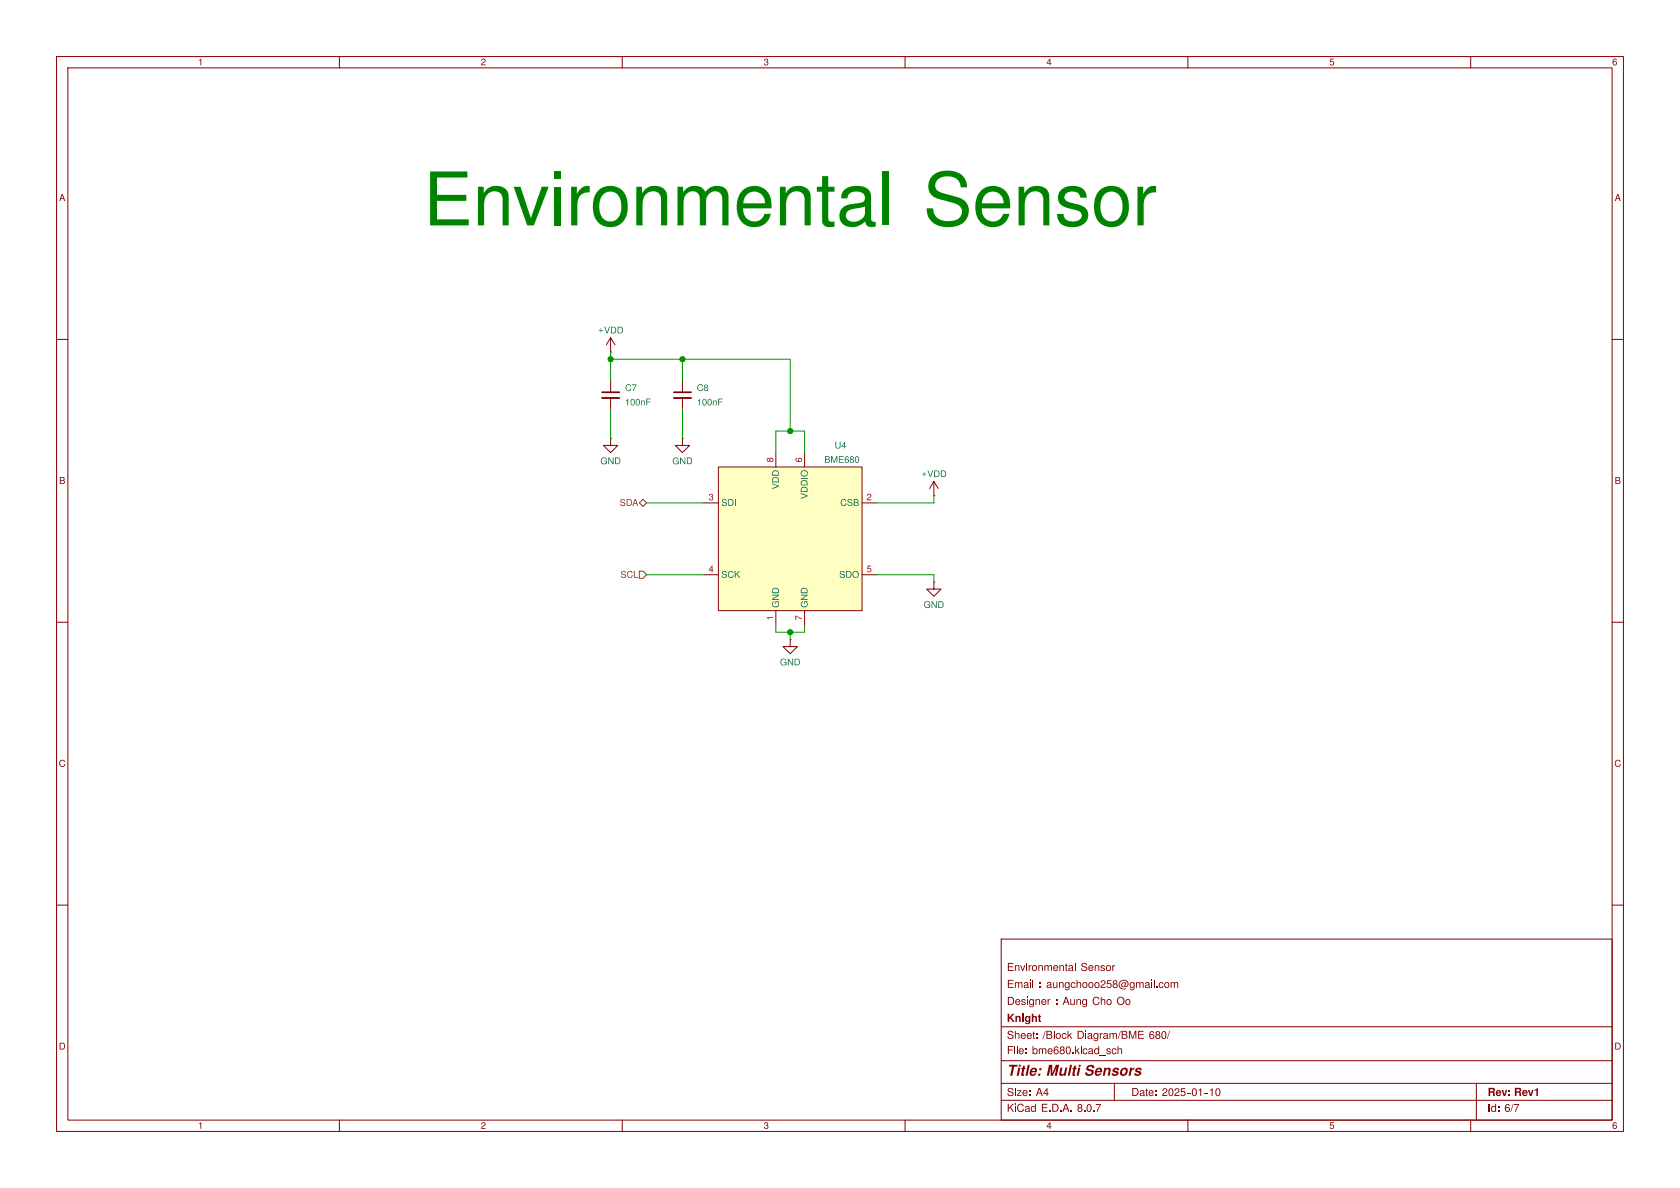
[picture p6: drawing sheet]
(kicad_sch
 (version 20231120)
 (generator "eeschema")
 (generator_version "8.0")
 (paper "A4")
 (title_block
  (title "Multi Sensors")
  (date "2025-01-10")
  (rev "Rev1")
  (company "Knight")
  (comment 1 "Designer : Aung Cho Oo")
  (comment 2 "Email : aungchooo258@gmail.com")
  (comment 3 "Environmental Sensor"))
 (lib_symbols
  (symbol "13dof_imu:BME680" (exclude_from_sim no) (in_bom yes) (on_board yes)
   (property "Reference" "U" (at 0 0 0) (effects (font (size 1.27 1.27))))
   (property "Value" "BME680" (at 0 0 0) (effects (font (size 1.27 1.27))))
   (property "Footprint" "Project:BME680" (at 0 0 0) (effects (font (size 1.27 1.27)) (hide yes)))
   (property "Datasheet" "" (at 0 0 0) (effects (font (size 1.27 1.27)) (hide yes)))
   (property "Description" "" (at 0 0 0) (effects (font (size 1.27 1.27)) (hide yes)))
   (symbol "BME680_0_0"
    (pin power_in line (at -2.54 -15.24 90) (length 2.54) (name "GND" (effects (font (size 1.27 1.27)))) (number "1" (effects (font (size 1.27 1.27)))))
    (pin input line (at 15.24 6.35 180) (length 2.54) (name "CSB" (effects (font (size 1.27 1.27)))) (number "2" (effects (font (size 1.27 1.27)))))
    (pin bidirectional line (at -15.24 6.35 0) (length 2.54) (name "SDI" (effects (font (size 1.27 1.27)))) (number "3" (effects (font (size 1.27 1.27)))))
    (pin input line (at -15.24 -6.35 0) (length 2.54) (name "SCK" (effects (font (size 1.27 1.27)))) (number "4" (effects (font (size 1.27 1.27)))))
    (pin power_in line (at 2.54 15.24 270) (length 2.54) (name "VDDIO" (effects (font (size 1.27 1.27)))) (number "6" (effects (font (size 1.27 1.27)))))
    (pin power_in line (at 2.54 -15.24 90) (length 2.54) (name "GND" (effects (font (size 1.27 1.27)))) (number "7" (effects (font (size 1.27 1.27)))))
    (pin power_in line (at -2.54 15.24 270) (length 2.54) (name "VDD" (effects (font (size 1.27 1.27)))) (number "8" (effects (font (size 1.27 1.27))))))
   (symbol "BME680_1_0"
    (pin passive line (at 15.24 -6.35 180) (length 2.54) (name "SDO" (effects (font (size 1.27 1.27)))) (number "5" (effects (font (size 1.27 1.27))))))
   (symbol "BME680_1_1"
    (rectangle (start -12.7 12.7) (end 12.7 -12.7) (stroke (width 0) (type default)) (fill (type background)))))
  (symbol "Common:+VDD"
   (power)
   (pin_numbers hide)
   (pin_names
    (offset 0) hide) (exclude_from_sim no) (in_bom yes) (on_board yes)
   (property "Reference" "#PWR" (at 0 -3.81 0) (effects (font (size 1.27 1.27)) (hide yes)))
   (property "Value" "+VDD" (at 0 3.556 0) (effects (font (size 1.27 1.27))))
   (property "Footprint" "" (at 0 0 0) (effects (font (size 1.27 1.27)) (hide yes)))
   (property "Datasheet" "" (at 0 0 0) (effects (font (size 1.27 1.27)) (hide yes)))
   (property "Description" "Power symbol creates a global label with name \"VDD\"" (at 0 0 0) (effects (font (size 1.27 1.27)) (hide yes)))
   (symbol "+VDD_0_1"
    (polyline (pts (xy -0.762 1.27) (xy 0 2.54)) (stroke (width 0) (type default)) (fill (type none)))
    (polyline (pts (xy 0 0) (xy 0 2.54)) (stroke (width 0) (type default)) (fill (type none)))
    (polyline (pts (xy 0 2.54) (xy 0.762 1.27)) (stroke (width 0) (type default)) (fill (type none))))
   (symbol "+VDD_1_1"
    (pin power_in line (at 0 0 90) (length 0) (name "~" (effects (font (size 1.27 1.27)))) (number "1" (effects (font (size 1.27 1.27)))))))
  (symbol "Device:C_Small"
   (pin_numbers hide)
   (pin_names
    (offset 0.254) hide) (exclude_from_sim no) (in_bom yes) (on_board yes)
   (property "Reference" "C" (at 0.254 1.778 0) (effects (font (size 1.27 1.27)) (justify left)))
   (property "Value" "C_Small" (at 0.254 -2.032 0) (effects (font (size 1.27 1.27)) (justify left)))
   (property "Footprint" "" (at 0 0 0) (effects (font (size 1.27 1.27)) (hide yes)))
   (property "Datasheet" "~" (at 0 0 0) (effects (font (size 1.27 1.27)) (hide yes)))
   (property "Description" "Unpolarized capacitor, small symbol" (at 0 0 0) (effects (font (size 1.27 1.27)) (hide yes)))
   (symbol "C_Small_0_1"
    (polyline (pts (xy -1.524 -0.508) (xy 1.524 -0.508)) (stroke (width 0.3302) (type default)) (fill (type none)))
    (polyline (pts (xy -1.524 0.508) (xy 1.524 0.508)) (stroke (width 0.3048) (type default)) (fill (type none))))
   (symbol "C_Small_1_1"
    (pin passive line (at 0 2.54 270) (length 2.032) (name "~" (effects (font (size 1.27 1.27)))) (number "1" (effects (font (size 1.27 1.27)))))
    (pin passive line (at 0 -2.54 90) (length 2.032) (name "~" (effects (font (size 1.27 1.27)))) (number "2" (effects (font (size 1.27 1.27)))))))
  (symbol "power:GND"
   (power)
   (pin_numbers hide)
   (pin_names
    (offset 0) hide) (exclude_from_sim no) (in_bom yes) (on_board yes)
   (property "Reference" "#PWR" (at 0 -6.35 0) (effects (font (size 1.27 1.27)) (hide yes)))
   (property "Value" "GND" (at 0 -3.81 0) (effects (font (size 1.27 1.27))))
   (property "Footprint" "" (at 0 0 0) (effects (font (size 1.27 1.27)) (hide yes)))
   (property "Datasheet" "" (at 0 0 0) (effects (font (size 1.27 1.27)) (hide yes)))
   (property "Description" "Power symbol creates a global label with name \"GND\" , ground" (at 0 0 0) (effects (font (size 1.27 1.27)) (hide yes)))
   (symbol "GND_0_1"
    (polyline (pts (xy 0 0) (xy 0 -1.27) (xy 1.27 -1.27) (xy 0 -2.54) (xy -1.27 -1.27) (xy 0 -1.27)) (stroke (width 0) (type default)) (fill (type none))))
   (symbol "GND_1_1"
    (pin power_in line (at 0 0 270) (length 0) (name "~" (effects (font (size 1.27 1.27)))) (number "1" (effects (font (size 1.27 1.27))))))))
 (junction
  (at 120.65 63.5)
  (diameter 0)
  (color 0 0 0 0))
 (junction
  (at 139.7 76.2)
  (diameter 0)
  (color 0 0 0 0))
 (junction
  (at 107.95 63.5)
  (diameter 0)
  (color 0 0 0 0))
 (junction
  (at 139.7 111.76)
  (diameter 0)
  (color 0 0 0 0))
 (wire
  (pts (xy 142.24 76.2) (xy 142.24 80.01))
  (stroke (width 0) (type default)))
 (wire
  (pts (xy 139.7 111.76) (xy 139.7 113.03))
  (stroke (width 0) (type default)))
 (wire
  (pts (xy 139.7 111.76) (xy 142.24 111.76))
  (stroke (width 0) (type default)))
 (wire
  (pts (xy 120.65 72.39) (xy 120.65 77.47))
  (stroke (width 0) (type default)))
 (wire
  (pts (xy 139.7 76.2) (xy 137.16 76.2))
  (stroke (width 0) (type default)))
 (wire
  (pts (xy 137.16 111.76) (xy 139.7 111.76))
  (stroke (width 0) (type default)))
 (wire
  (pts (xy 107.95 63.5) (xy 120.65 63.5))
  (stroke (width 0) (type default)))
 (wire
  (pts (xy 107.95 72.39) (xy 107.95 77.47))
  (stroke (width 0) (type default)))
 (wire
  (pts (xy 107.95 62.23) (xy 107.95 63.5))
  (stroke (width 0) (type default)))
 (wire
  (pts (xy 165.1 88.9) (xy 154.94 88.9))
  (stroke (width 0) (type default)))
 (wire
  (pts (xy 165.1 101.6) (xy 165.1 102.87))
  (stroke (width 0) (type default)))
 (wire
  (pts (xy 114.3 88.9) (xy 124.46 88.9))
  (stroke (width 0) (type default)))
 (wire
  (pts (xy 165.1 87.63) (xy 165.1 88.9))
  (stroke (width 0) (type default)))
 (wire
  (pts (xy 137.16 76.2) (xy 137.16 80.01))
  (stroke (width 0) (type default)))
 (wire
  (pts (xy 120.65 63.5) (xy 120.65 67.31))
  (stroke (width 0) (type default)))
 (wire
  (pts (xy 137.16 110.49) (xy 137.16 111.76))
  (stroke (width 0) (type default)))
 (wire
  (pts (xy 114.3 101.6) (xy 124.46 101.6))
  (stroke (width 0) (type default)))
 (wire
  (pts (xy 139.7 63.5) (xy 139.7 76.2))
  (stroke (width 0) (type default)))
 (wire
  (pts (xy 107.95 67.31) (xy 107.95 63.5))
  (stroke (width 0) (type default)))
 (wire
  (pts (xy 139.7 76.2) (xy 142.24 76.2))
  (stroke (width 0) (type default)))
 (wire
  (pts (xy 142.24 110.49) (xy 142.24 111.76))
  (stroke (width 0) (type default)))
 (wire
  (pts (xy 154.94 101.6) (xy 165.1 101.6))
  (stroke (width 0) (type default)))
 (wire
  (pts (xy 120.65 63.5) (xy 139.7 63.5))
  (stroke (width 0) (type default)))
 (text "Environmental Sensor"
  (exclude_from_sim no)
  (at 139.7 38.1 0)
  (effects (font
    (face "Nachlieli CLM") (size 10.16 10.16) (color 0 132 0 1))))
 (hierarchical_label "SDA"
  (shape bidirectional)
  (at 114.3 88.9 180)
  (fields_autoplaced yes)
  (effects (font (size 1.27 1.27)) (justify right)))
 (hierarchical_label "SCL"
  (shape input)
  (at 114.3 101.6 180)
  (fields_autoplaced yes)
  (effects (font (size 1.27 1.27)) (justify right)))
 (symbol
  (lib_id "power:GND")
  (at 107.95 77.47 0)
  (unit 1)
  (exclude_from_sim no)
  (in_bom yes)
  (on_board yes)
  (dnp no)
  (property "Reference" "#PWR032" (at 107.95 83.82 0) (effects (font (size 1.27 1.27)) (hide yes)))
  (property "Value" "GND" (at 107.95 81.534 0) (effects (font (size 1.27 1.27))))
  (property "Footprint" "" (at 107.95 77.47 0) (effects (font (size 1.27 1.27)) (hide yes)))
  (property "Datasheet" "" (at 107.95 77.47 0) (effects (font (size 1.27 1.27)) (hide yes)))
  (property "Description" "Power symbol creates a global label with name \"GND\" , ground" (at 107.95 77.47 0) (effects (font (size 1.27 1.27)) (hide yes)))
  (pin "1"))
 (symbol
  (lib_id "Common:+VDD")
  (at 165.1 87.63 0)
  (unit 1)
  (exclude_from_sim no)
  (in_bom yes)
  (on_board yes)
  (dnp no)
  (property "Reference" "#PWR035" (at 165.1 91.44 0) (effects (font (size 1.27 1.27)) (hide yes)))
  (property "Value" "+VDD" (at 165.1 83.82 0) (effects (font (size 1.27 1.27))))
  (property "Footprint" "" (at 165.1 87.63 0) (effects (font (size 1.27 1.27)) (hide yes)))
  (property "Datasheet" "" (at 165.1 87.63 0) (effects (font (size 1.27 1.27)) (hide yes)))
  (property "Description" "Power symbol creates a global label with name \"VDD\"" (at 165.1 87.63 0) (effects (font (size 1.27 1.27)) (hide yes)))
  (pin "1"))
 (symbol
  (lib_id "Device:C_Small")
  (at 107.95 69.85 0)
  (unit 1)
  (exclude_from_sim no)
  (in_bom yes)
  (on_board yes)
  (dnp no)
  (fields_autoplaced yes)
  (property "Reference" "C7" (at 110.49 68.5863 0) (effects (font (size 1.27 1.27)) (justify left)))
  (property "Value" "100nF" (at 110.49 71.1263 0) (effects (font (size 1.27 1.27)) (justify left)))
  (property "Footprint" "common:C_0402_1005Metric" (at 107.95 69.85 0) (effects (font (size 1.27 1.27)) (hide yes)))
  (property "Datasheet" "~" (at 107.95 69.85 0) (effects (font (size 1.27 1.27)) (hide yes)))
  (property "Description" "Unpolarized capacitor, small symbol" (at 107.95 69.85 0) (effects (font (size 1.27 1.27)) (hide yes)))
  (pin "1")
  (pin "2"))
 (symbol
  (lib_id "power:GND")
  (at 139.7 113.03 0)
  (unit 1)
  (exclude_from_sim no)
  (in_bom yes)
  (on_board yes)
  (dnp no)
  (property "Reference" "#PWR034" (at 139.7 119.38 0) (effects (font (size 1.27 1.27)) (hide yes)))
  (property "Value" "GND" (at 139.7 117.094 0) (effects (font (size 1.27 1.27))))
  (property "Footprint" "" (at 139.7 113.03 0) (effects (font (size 1.27 1.27)) (hide yes)))
  (property "Datasheet" "" (at 139.7 113.03 0) (effects (font (size 1.27 1.27)) (hide yes)))
  (property "Description" "Power symbol creates a global label with name \"GND\" , ground" (at 139.7 113.03 0) (effects (font (size 1.27 1.27)) (hide yes)))
  (pin "1"))
 (symbol
  (lib_id "power:GND")
  (at 120.65 77.47 0)
  (unit 1)
  (exclude_from_sim no)
  (in_bom yes)
  (on_board yes)
  (dnp no)
  (property "Reference" "#PWR033" (at 120.65 83.82 0) (effects (font (size 1.27 1.27)) (hide yes)))
  (property "Value" "GND" (at 120.65 81.534 0) (effects (font (size 1.27 1.27))))
  (property "Footprint" "" (at 120.65 77.47 0) (effects (font (size 1.27 1.27)) (hide yes)))
  (property "Datasheet" "" (at 120.65 77.47 0) (effects (font (size 1.27 1.27)) (hide yes)))
  (property "Description" "Power symbol creates a global label with name \"GND\" , ground" (at 120.65 77.47 0) (effects (font (size 1.27 1.27)) (hide yes)))
  (pin "1"))
 (symbol
  (lib_id "Device:C_Small")
  (at 120.65 69.85 0)
  (unit 1)
  (exclude_from_sim no)
  (in_bom yes)
  (on_board yes)
  (dnp no)
  (fields_autoplaced yes)
  (property "Reference" "C8" (at 123.19 68.5863 0) (effects (font (size 1.27 1.27)) (justify left)))
  (property "Value" "100nF" (at 123.19 71.1263 0) (effects (font (size 1.27 1.27)) (justify left)))
  (property "Footprint" "common:C_0402_1005Metric" (at 120.65 69.85 0) (effects (font (size 1.27 1.27)) (hide yes)))
  (property "Datasheet" "~" (at 120.65 69.85 0) (effects (font (size 1.27 1.27)) (hide yes)))
  (property "Description" "Unpolarized capacitor, small symbol" (at 120.65 69.85 0) (effects (font (size 1.27 1.27)) (hide yes)))
  (pin "1")
  (pin "2"))
 (symbol
  (lib_id "Common:+VDD")
  (at 107.95 62.23 0)
  (unit 1)
  (exclude_from_sim no)
  (in_bom yes)
  (on_board yes)
  (dnp no)
  (property "Reference" "#PWR031" (at 107.95 66.04 0) (effects (font (size 1.27 1.27)) (hide yes)))
  (property "Value" "+VDD" (at 107.95 58.42 0) (effects (font (size 1.27 1.27))))
  (property "Footprint" "" (at 107.95 62.23 0) (effects (font (size 1.27 1.27)) (hide yes)))
  (property "Datasheet" "" (at 107.95 62.23 0) (effects (font (size 1.27 1.27)) (hide yes)))
  (property "Description" "Power symbol creates a global label with name \"VDD\"" (at 107.95 62.23 0) (effects (font (size 1.27 1.27)) (hide yes)))
  (pin "1"))
 (symbol
  (lib_id "power:GND")
  (at 165.1 102.87 0)
  (unit 1)
  (exclude_from_sim no)
  (in_bom yes)
  (on_board yes)
  (dnp no)
  (property "Reference" "#PWR036" (at 165.1 109.22 0) (effects (font (size 1.27 1.27)) (hide yes)))
  (property "Value" "GND" (at 165.1 106.934 0) (effects (font (size 1.27 1.27))))
  (property "Footprint" "" (at 165.1 102.87 0) (effects (font (size 1.27 1.27)) (hide yes)))
  (property "Datasheet" "" (at 165.1 102.87 0) (effects (font (size 1.27 1.27)) (hide yes)))
  (property "Description" "Power symbol creates a global label with name \"GND\" , ground" (at 165.1 102.87 0) (effects (font (size 1.27 1.27)) (hide yes)))
  (pin "1"))
 (symbol
  (lib_id "13dof_imu:BME680")
  (at 139.7 95.25 0)
  (unit 1)
  (exclude_from_sim no)
  (in_bom yes)
  (on_board yes)
  (dnp no)
  (property "Reference" "U4" (at 148.59 78.74 0) (effects (font (size 1.27 1.27))))
  (property "Value" "BME680" (at 148.844 81.28 0) (effects (font (size 1.27 1.27))))
  (property "Footprint" "Project:BME680" (at 139.7 95.25 0) (effects (font (size 1.27 1.27)) (hide yes)))
  (property "Datasheet" "" (at 139.7 95.25 0) (effects (font (size 1.27 1.27)) (hide yes)))
  (property "Description" "" (at 139.7 95.25 0) (effects (font (size 1.27 1.27)) (hide yes)))
  (pin "2")
  (pin "5")
  (pin "6")
  (pin "1")
  (pin "7")
  (pin "3")
  (pin "4")
  (pin "8")))
